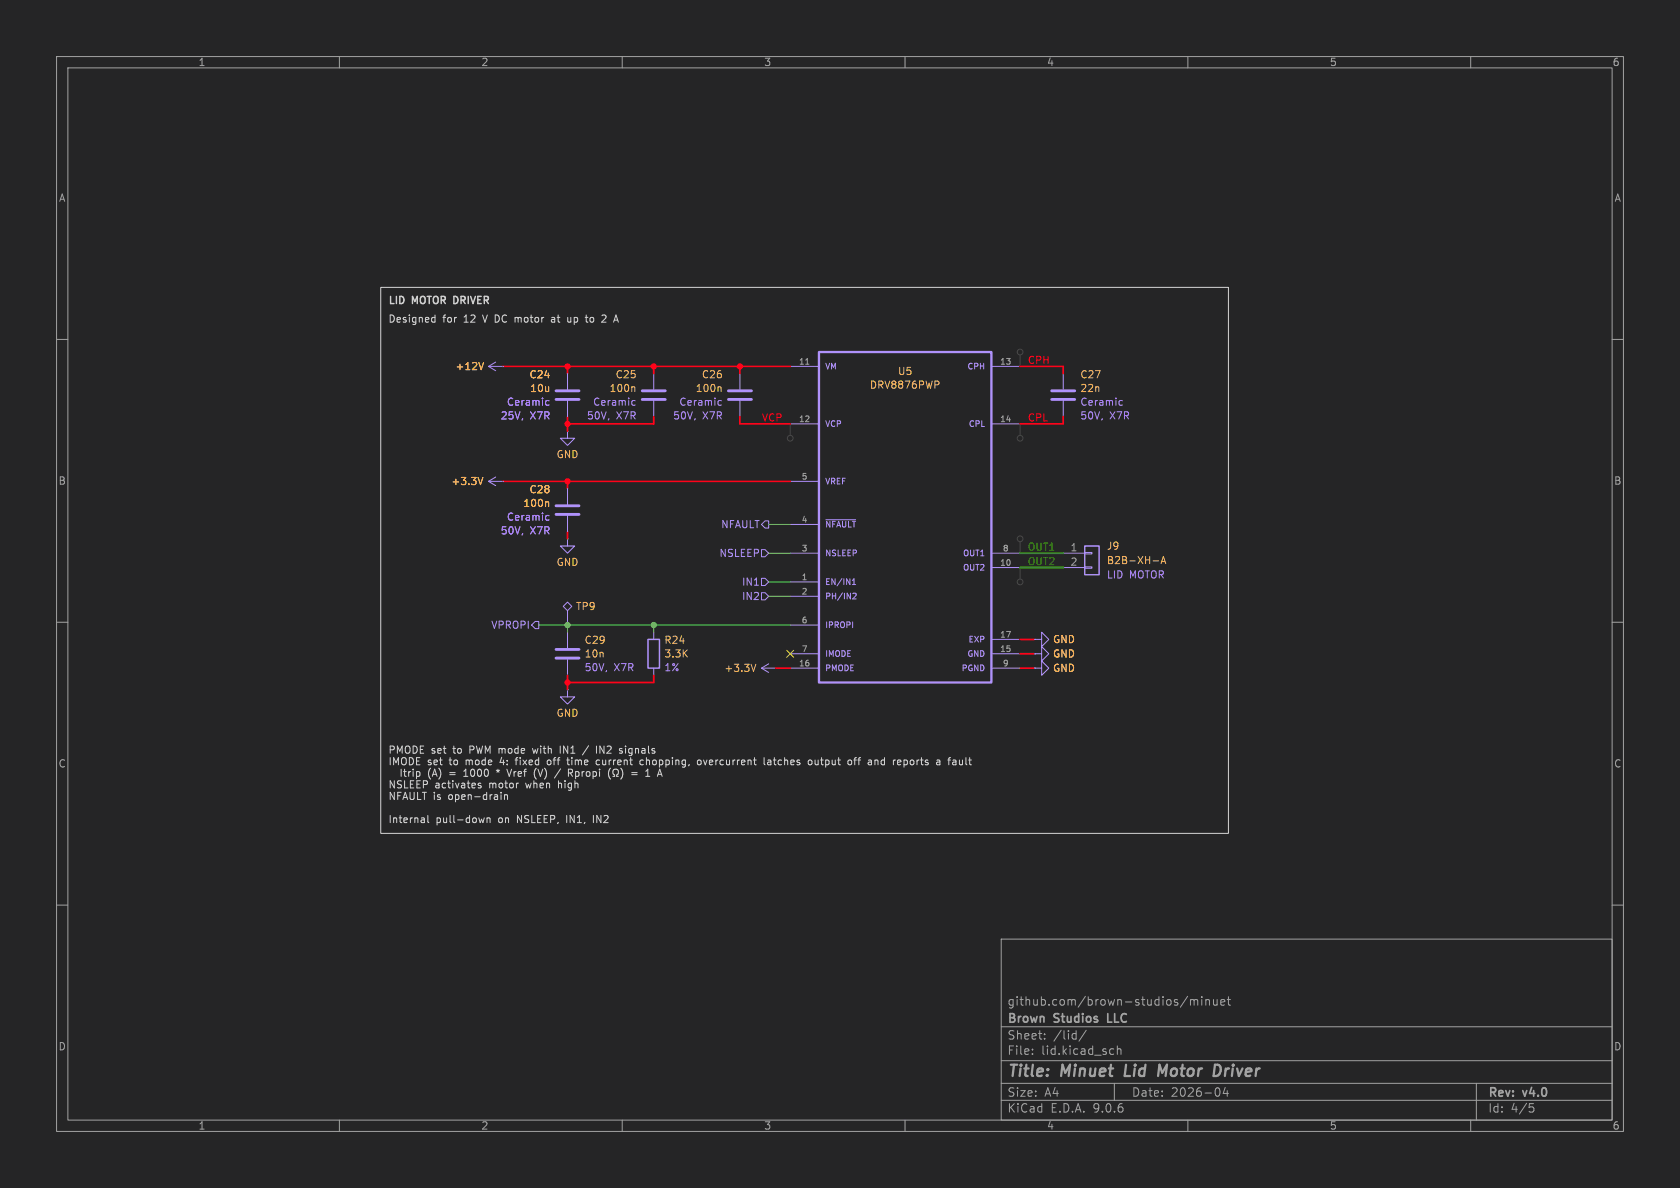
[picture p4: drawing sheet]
(kicad_sch
 (version 20250114)
 (generator "eeschema")
 (generator_version "9.0")
 (paper "A4")
 (title_block
  (title "Minuet Lid Motor Driver")
  (date "2026-04")
  (rev "v4.0")
  (company "Brown Studios LLC")
  (comment 1 "github.com/brown-studios/minuet"))
 (lib_symbols
  (symbol "Connector:TestPoint_Alt"
   (pin_numbers (hide yes))
   (pin_names
    (offset 0.762) (hide yes)) (exclude_from_sim no) (in_bom yes) (on_board yes)
   (property "Reference" "TP" (at 0 6.858 0) (effects (font (size 1.27 1.27))))
   (property "Value" "TestPoint_Alt" (at 0 5.08 0) (effects (font (size 1.27 1.27))))
   (property "Footprint" "" (at 5.08 0 0) (effects (font (size 1.27 1.27)) (hide yes)))
   (property "Datasheet" "~" (at 5.08 0 0) (effects (font (size 1.27 1.27)) (hide yes)))
   (property "Description" "test point (alternative shape)" (at 0 0 0) (effects (font (size 1.27 1.27)) (hide yes)))
   (symbol "TestPoint_Alt_0_1"
    (polyline (pts (xy 0 2.54) (xy -0.762 3.302) (xy 0 4.064) (xy 0.762 3.302) (xy 0 2.54)) (stroke (width 0) (type default)) (fill (type none))))
   (symbol "TestPoint_Alt_1_1"
    (pin passive line (at 0 0 90) (length 2.54) (name "1" (effects (font (size 1.27 1.27)))) (number "1" (effects (font (size 1.27 1.27))))))
   (embedded_fonts no))
  (symbol "Connector_Generic:Conn_01x02"
   (pin_names
    (offset 1.016) (hide yes)) (exclude_from_sim no) (in_bom yes) (on_board yes)
   (property "Reference" "J" (at 0 2.54 0) (effects (font (size 1.27 1.27))))
   (property "Value" "Conn_01x02" (at 0 -5.08 0) (effects (font (size 1.27 1.27))))
   (property "Footprint" "" (at 0 0 0) (effects (font (size 1.27 1.27)) (hide yes)))
   (property "Datasheet" "~" (at 0 0 0) (effects (font (size 1.27 1.27)) (hide yes)))
   (property "Description" "Generic connector, single row, 01x02, script generated (kicad-library-utils/schlib/autogen/connector/)" (at 0 0 0) (effects (font (size 1.27 1.27)) (hide yes)))
   (symbol "Conn_01x02_1_1"
    (rectangle (start -1.27 1.27) (end 1.27 -3.81) (stroke (width 0.254) (type default)) (fill (type background)))
    (rectangle (start -1.27 0.127) (end 0 -0.127) (stroke (width 0.1524) (type default)) (fill (type none)))
    (rectangle (start -1.27 -2.413) (end 0 -2.667) (stroke (width 0.1524) (type default)) (fill (type none)))
    (pin passive line (at -5.08 0 0) (length 3.81) (name "Pin_1" (effects (font (size 1.27 1.27)))) (number "1" (effects (font (size 1.27 1.27)))))
    (pin passive line (at -5.08 -2.54 0) (length 3.81) (name "Pin_2" (effects (font (size 1.27 1.27)))) (number "2" (effects (font (size 1.27 1.27))))))
   (embedded_fonts no))
  (symbol "DRV8876PWPR:DRV8876PWPR"
   (pin_names
    (offset 1.016)) (exclude_from_sim no) (in_bom yes) (on_board yes)
   (property "Reference" "U" (at -14.986 34.29 0) (effects (font (size 1.27 1.27)) (justify left bottom)))
   (property "Value" "DRV8876PWPR" (at -15.24 -29.4 0) (effects (font (size 1.27 1.27)) (justify left bottom)))
   (property "Footprint" "DRV8876PWPR:IC_DRV8876PWPR" (at 0 0 0) (effects (font (size 1.27 1.27)) (justify bottom) (hide yes)))
   (property "Datasheet" "" (at 0 0 0) (effects (font (size 1.27 1.27)) (hide yes)))
   (property "Description" "" (at 0 0 0) (effects (font (size 1.27 1.27)) (hide yes)))
   (property "PARTREV" "E" (at 0 0 0) (effects (font (size 1.27 1.27)) (justify bottom) (hide yes)))
   (property "STANDARD" "Manufacturer Recommendations" (at 0 0 0) (effects (font (size 1.27 1.27)) (justify bottom) (hide yes)))
   (property "PACKAGE" "HTSSOP-16 Texas Instruments" (at 0 0 0) (effects (font (size 1.27 1.27)) (justify bottom) (hide yes)))
   (property "MAXIMUM_PACKAGE_HEIGHT" "1.2mm" (at 0 0 0) (effects (font (size 1.27 1.27)) (justify bottom) (hide yes)))
   (property "MANUFACTURER" "Texas Instruments" (at 0 0 0) (effects (font (size 1.27 1.27)) (justify bottom) (hide yes)))
   (symbol "DRV8876PWPR_0_0"
    (rectangle (start -15.24 33.02) (end 15.24 -25.4) (stroke (width 0.41) (type default)) (fill (type background)))
    (pin power_in line (at -20.32 30.48 0) (length 5.08) (name "VM" (effects (font (size 1.016 1.016)))) (number "11" (effects (font (size 1.016 1.016)))))
    (pin power_out line (at -20.32 20.32 0) (length 5.08) (name "VCP" (effects (font (size 1.016 1.016)))) (number "12" (effects (font (size 1.016 1.016)))))
    (pin input line (at -20.32 10.16 0) (length 5.08) (name "VREF" (effects (font (size 1.016 1.016)))) (number "5" (effects (font (size 1.016 1.016)))))
    (pin output line (at -20.32 2.54 0) (length 5.08) (name "~{NFAULT}" (effects (font (size 1.016 1.016)))) (number "4" (effects (font (size 1.016 1.016)))))
    (pin input line (at -20.32 -2.54 0) (length 5.08) (name "NSLEEP" (effects (font (size 1.016 1.016)))) (number "3" (effects (font (size 1.016 1.016)))))
    (pin input line (at -20.32 -7.62 0) (length 5.08) (name "EN/IN1" (effects (font (size 1.016 1.016)))) (number "1" (effects (font (size 1.016 1.016)))))
    (pin input line (at -20.32 -10.16 0) (length 5.08) (name "PH/IN2" (effects (font (size 1.016 1.016)))) (number "2" (effects (font (size 1.016 1.016)))))
    (pin output line (at -20.32 -15.24 0) (length 5.08) (name "IPROPI" (effects (font (size 1.016 1.016)))) (number "6" (effects (font (size 1.016 1.016)))))
    (pin input line (at -20.32 -20.32 0) (length 5.08) (name "IMODE" (effects (font (size 1.016 1.016)))) (number "7" (effects (font (size 1.016 1.016)))))
    (pin input line (at -20.32 -22.86 0) (length 5.08) (name "PMODE" (effects (font (size 1.016 1.016)))) (number "16" (effects (font (size 1.016 1.016)))))
    (pin power_out line (at 20.32 30.48 180) (length 5.08) (name "CPH" (effects (font (size 1.016 1.016)))) (number "13" (effects (font (size 1.016 1.016)))))
    (pin power_out line (at 20.32 20.32 180) (length 5.08) (name "CPL" (effects (font (size 1.016 1.016)))) (number "14" (effects (font (size 1.016 1.016)))))
    (pin passive line (at 20.32 -17.78 180) (length 5.08) (name "EXP" (effects (font (size 1.016 1.016)))) (number "17" (effects (font (size 1.016 1.016)))))
    (pin power_in line (at 20.32 -20.32 180) (length 5.08) (name "GND" (effects (font (size 1.016 1.016)))) (number "15" (effects (font (size 1.016 1.016)))))
    (pin power_in line (at 20.32 -22.86 180) (length 5.08) (name "PGND" (effects (font (size 1.016 1.016)))) (number "9" (effects (font (size 1.016 1.016))))))
   (symbol "DRV8876PWPR_1_0"
    (pin power_out line (at 20.32 -2.54 180) (length 5.08) (name "OUT1" (effects (font (size 1.016 1.016)))) (number "8" (effects (font (size 1.016 1.016)))))
    (pin power_out line (at 20.32 -5.08 180) (length 5.08) (name "OUT2" (effects (font (size 1.016 1.016)))) (number "10" (effects (font (size 1.016 1.016))))))
   (embedded_fonts no))
  (symbol "Device:C"
   (pin_numbers (hide yes))
   (pin_names
    (offset 0.254)) (exclude_from_sim no) (in_bom yes) (on_board yes)
   (property "Reference" "C" (at 0.635 2.54 0) (effects (font (size 1.27 1.27)) (justify left)))
   (property "Value" "C" (at 0.635 -2.54 0) (effects (font (size 1.27 1.27)) (justify left)))
   (property "Footprint" "" (at 0.9652 -3.81 0) (effects (font (size 1.27 1.27)) (hide yes)))
   (property "Datasheet" "~" (at 0 0 0) (effects (font (size 1.27 1.27)) (hide yes)))
   (property "Description" "Unpolarized capacitor" (at 0 0 0) (effects (font (size 1.27 1.27)) (hide yes)))
   (symbol "C_0_1"
    (polyline (pts (xy -2.032 0.762) (xy 2.032 0.762)) (stroke (width 0.508) (type default)) (fill (type none)))
    (polyline (pts (xy -2.032 -0.762) (xy 2.032 -0.762)) (stroke (width 0.508) (type default)) (fill (type none))))
   (symbol "C_1_1"
    (pin passive line (at 0 3.81 270) (length 2.794) (name "~" (effects (font (size 1.27 1.27)))) (number "1" (effects (font (size 1.27 1.27)))))
    (pin passive line (at 0 -3.81 90) (length 2.794) (name "~" (effects (font (size 1.27 1.27)))) (number "2" (effects (font (size 1.27 1.27))))))
   (embedded_fonts no))
  (symbol "Device:R"
   (pin_numbers (hide yes))
   (pin_names
    (offset 0)) (exclude_from_sim no) (in_bom yes) (on_board yes)
   (property "Reference" "R" (at 2.032 0 90) (effects (font (size 1.27 1.27))))
   (property "Value" "R" (at 0 0 90) (effects (font (size 1.27 1.27))))
   (property "Footprint" "" (at -1.778 0 90) (effects (font (size 1.27 1.27)) (hide yes)))
   (property "Datasheet" "~" (at 0 0 0) (effects (font (size 1.27 1.27)) (hide yes)))
   (property "Description" "Resistor" (at 0 0 0) (effects (font (size 1.27 1.27)) (hide yes)))
   (symbol "R_0_1"
    (rectangle (start -1.016 -2.54) (end 1.016 2.54) (stroke (width 0.254) (type default)) (fill (type none))))
   (symbol "R_1_1"
    (pin passive line (at 0 3.81 270) (length 1.27) (name "~" (effects (font (size 1.27 1.27)))) (number "1" (effects (font (size 1.27 1.27)))))
    (pin passive line (at 0 -3.81 90) (length 1.27) (name "~" (effects (font (size 1.27 1.27)))) (number "2" (effects (font (size 1.27 1.27))))))
   (embedded_fonts no))
  (symbol "power:+12V"
   (power)
   (pin_numbers (hide yes))
   (pin_names
    (offset 0) (hide yes)) (exclude_from_sim no) (in_bom yes) (on_board yes)
   (property "Reference" "#PWR" (at 0 -3.81 0) (effects (font (size 1.27 1.27)) (hide yes)))
   (property "Value" "+12V" (at 0 3.556 0) (effects (font (size 1.27 1.27))))
   (property "Footprint" "" (at 0 0 0) (effects (font (size 1.27 1.27)) (hide yes)))
   (property "Datasheet" "" (at 0 0 0) (effects (font (size 1.27 1.27)) (hide yes)))
   (property "Description" "Power symbol creates a global label with name \"+12V\"" (at 0 0 0) (effects (font (size 1.27 1.27)) (hide yes)))
   (symbol "+12V_0_1"
    (polyline (pts (xy -0.762 1.27) (xy 0 2.54)) (stroke (width 0) (type default)) (fill (type none)))
    (polyline (pts (xy 0 2.54) (xy 0.762 1.27)) (stroke (width 0) (type default)) (fill (type none)))
    (polyline (pts (xy 0 0) (xy 0 2.54)) (stroke (width 0) (type default)) (fill (type none))))
   (symbol "+12V_1_1"
    (pin power_in line (at 0 0 90) (length 0) (name "~" (effects (font (size 1.27 1.27)))) (number "1" (effects (font (size 1.27 1.27))))))
   (embedded_fonts no))
  (symbol "power:+3.3V"
   (power)
   (pin_numbers (hide yes))
   (pin_names
    (offset 0) (hide yes)) (exclude_from_sim no) (in_bom yes) (on_board yes)
   (property "Reference" "#PWR" (at 0 -3.81 0) (effects (font (size 1.27 1.27)) (hide yes)))
   (property "Value" "+3.3V" (at 0 3.556 0) (effects (font (size 1.27 1.27))))
   (property "Footprint" "" (at 0 0 0) (effects (font (size 1.27 1.27)) (hide yes)))
   (property "Datasheet" "" (at 0 0 0) (effects (font (size 1.27 1.27)) (hide yes)))
   (property "Description" "Power symbol creates a global label with name \"+3.3V\"" (at 0 0 0) (effects (font (size 1.27 1.27)) (hide yes)))
   (symbol "+3.3V_0_1"
    (polyline (pts (xy -0.762 1.27) (xy 0 2.54)) (stroke (width 0) (type default)) (fill (type none)))
    (polyline (pts (xy 0 2.54) (xy 0.762 1.27)) (stroke (width 0) (type default)) (fill (type none)))
    (polyline (pts (xy 0 0) (xy 0 2.54)) (stroke (width 0) (type default)) (fill (type none))))
   (symbol "+3.3V_1_1"
    (pin power_in line (at 0 0 90) (length 0) (name "~" (effects (font (size 1.27 1.27)))) (number "1" (effects (font (size 1.27 1.27))))))
   (embedded_fonts no))
  (symbol "power:GND"
   (power)
   (pin_numbers (hide yes))
   (pin_names
    (offset 0) (hide yes)) (exclude_from_sim no) (in_bom yes) (on_board yes)
   (property "Reference" "#PWR" (at 0 -6.35 0) (effects (font (size 1.27 1.27)) (hide yes)))
   (property "Value" "GND" (at 0 -3.81 0) (effects (font (size 1.27 1.27))))
   (property "Footprint" "" (at 0 0 0) (effects (font (size 1.27 1.27)) (hide yes)))
   (property "Datasheet" "" (at 0 0 0) (effects (font (size 1.27 1.27)) (hide yes)))
   (property "Description" "Power symbol creates a global label with name \"GND\" , ground" (at 0 0 0) (effects (font (size 1.27 1.27)) (hide yes)))
   (symbol "GND_0_1"
    (polyline (pts (xy 0 0) (xy 0 -1.27) (xy 1.27 -1.27) (xy 0 -2.54) (xy -1.27 -1.27) (xy 0 -1.27)) (stroke (width 0) (type default)) (fill (type none))))
   (symbol "GND_1_1"
    (pin power_in line (at 0 0 270) (length 0) (name "~" (effects (font (size 1.27 1.27)))) (number "1" (effects (font (size 1.27 1.27))))))
   (embedded_fonts no)))
 (rectangle
  (start 67.31 50.8)
  (end 217.17 147.32)
  (stroke (width 0) (type default))
  (fill (type none)))
 (text "PMODE set to PWM mode with IN1 / IN2 signals\nIMODE set to mode 4: fixed off time current chopping, overcurrent latches output off and reports a fault\n  Itrip (A) = 1000 * Vref (V) / Rpropi (Ω) = 1 A\nNSLEEP activates motor when high\nNFAULT is open-drain\n\nInternal pull-down on NSLEEP, IN1, IN2"
  (exclude_from_sim no)
  (at 68.58 132.08 0)
  (effects (font (size 1.27 1.27)) (justify left top)))
 (text "Designed for 12 V DC motor at up to 2 A"
  (exclude_from_sim no)
  (at 68.58 55.88 0)
  (effects (font (size 1.27 1.27)) (justify left top)))
 (text "LID MOTOR DRIVER"
  (exclude_from_sim no)
  (at 68.58 53.34 0)
  (effects (font (size 1.27 1.27) (thickness 0.254)
    (bold yes)) (justify left)))
 (junction
  (at 100.33 64.77)
  (diameter 0)
  (color 0 0 0 0))
 (junction
  (at 115.57 64.77)
  (diameter 0)
  (color 0 0 0 0))
 (junction
  (at 100.33 74.93)
  (diameter 0)
  (color 0 0 0 0))
 (junction
  (at 100.33 85.09)
  (diameter 0)
  (color 0 0 0 0))
 (junction
  (at 100.33 120.65)
  (diameter 0)
  (color 0 0 0 0))
 (junction
  (at 100.33 110.49)
  (diameter 0)
  (color 0 0 0 0))
 (junction
  (at 130.81 64.77)
  (diameter 0)
  (color 0 0 0 0))
 (junction
  (at 115.57 110.49)
  (diameter 0)
  (color 0 0 0 0))
 (no_connect
  (at 139.7 115.57))
 (wire
  (pts (xy 115.57 64.77) (xy 115.57 66.04))
  (stroke (width 0) (type default)))
 (wire
  (pts (xy 180.34 74.93) (xy 187.96 74.93))
  (stroke (width 0) (type default)))
 (wire
  (pts (xy 180.34 115.57) (xy 182.88 115.57))
  (stroke (width 0) (type default)))
 (wire
  (pts (xy 137.16 118.11) (xy 139.7 118.11))
  (stroke (width 0) (type default)))
 (wire
  (pts (xy 130.81 66.04) (xy 130.81 64.77))
  (stroke (width 0) (type default)))
 (wire
  (pts (xy 100.33 119.38) (xy 100.33 120.65))
  (stroke (width 0) (type default)))
 (wire
  (pts (xy 135.89 105.41) (xy 139.7 105.41))
  (stroke (width 0) (type default)))
 (wire
  (pts (xy 180.34 113.03) (xy 182.88 113.03))
  (stroke (width 0) (type default)))
 (wire
  (pts (xy 100.33 110.49) (xy 95.25 110.49))
  (stroke (width 0) (type default)))
 (wire
  (pts (xy 115.57 110.49) (xy 100.33 110.49))
  (stroke (width 0) (type default)))
 (wire
  (pts (xy 180.34 118.11) (xy 182.88 118.11))
  (stroke (width 0) (type default)))
 (wire
  (pts (xy 180.34 64.77) (xy 187.96 64.77))
  (stroke (width 0) (type default)))
 (wire
  (pts (xy 187.96 66.04) (xy 187.96 64.77))
  (stroke (width 0) (type default)))
 (wire
  (pts (xy 130.81 64.77) (xy 139.7 64.77))
  (stroke (width 0) (type default)))
 (wire
  (pts (xy 88.9 85.09) (xy 100.33 85.09))
  (stroke (width 0) (type default)))
 (wire
  (pts (xy 115.57 119.38) (xy 115.57 120.65))
  (stroke (width 0) (type default)))
 (wire
  (pts (xy 100.33 73.66) (xy 100.33 74.93))
  (stroke (width 0) (type default)))
 (wire
  (pts (xy 100.33 74.93) (xy 100.33 76.2))
  (stroke (width 0) (type default)))
 (wire
  (pts (xy 180.34 100.33) (xy 187.96 100.33))
  (stroke (width 0) (type default)))
 (wire
  (pts (xy 135.89 97.79) (xy 139.7 97.79))
  (stroke (width 0) (type default)))
 (wire
  (pts (xy 100.33 74.93) (xy 115.57 74.93))
  (stroke (width 0) (type default)))
 (wire
  (pts (xy 115.57 64.77) (xy 130.81 64.77))
  (stroke (width 0) (type default)))
 (wire
  (pts (xy 115.57 110.49) (xy 139.7 110.49))
  (stroke (width 0) (type default)))
 (wire
  (pts (xy 100.33 93.98) (xy 100.33 95.25))
  (stroke (width 0) (type default)))
 (wire
  (pts (xy 187.96 73.66) (xy 187.96 74.93))
  (stroke (width 0) (type default)))
 (wire
  (pts (xy 100.33 120.65) (xy 100.33 121.92))
  (stroke (width 0) (type default)))
 (wire
  (pts (xy 130.81 73.66) (xy 130.81 74.93))
  (stroke (width 0) (type default)))
 (wire
  (pts (xy 100.33 64.77) (xy 100.33 66.04))
  (stroke (width 0) (type default)))
 (wire
  (pts (xy 135.89 102.87) (xy 139.7 102.87))
  (stroke (width 0) (type default)))
 (wire
  (pts (xy 88.9 64.77) (xy 100.33 64.77))
  (stroke (width 0) (type default)))
 (wire
  (pts (xy 115.57 74.93) (xy 115.57 73.66))
  (stroke (width 0) (type default)))
 (wire
  (pts (xy 100.33 85.09) (xy 139.7 85.09))
  (stroke (width 0) (type default)))
 (wire
  (pts (xy 115.57 120.65) (xy 100.33 120.65))
  (stroke (width 0) (type default)))
 (wire
  (pts (xy 115.57 110.49) (xy 115.57 111.76))
  (stroke (width 0) (type default)))
 (wire
  (pts (xy 100.33 64.77) (xy 115.57 64.77))
  (stroke (width 0) (type default)))
 (wire
  (pts (xy 135.89 92.71) (xy 139.7 92.71))
  (stroke (width 0) (type default)))
 (wire
  (pts (xy 130.81 74.93) (xy 139.7 74.93))
  (stroke (width 0) (type default)))
 (wire
  (pts (xy 100.33 110.49) (xy 100.33 111.76))
  (stroke (width 0) (type default)))
 (wire
  (pts (xy 100.33 85.09) (xy 100.33 86.36))
  (stroke (width 0) (type default)))
 (wire
  (pts (xy 180.34 97.79) (xy 187.96 97.79))
  (stroke (width 0) (type default)))
 (label "CPL"
  (at 181.61 74.93 0)
  (effects (font (size 1.27 1.27)) (justify left bottom)))
 (label "OUT2"
  (at 181.61 100.33 0)
  (effects (font (size 1.27 1.27)) (justify left bottom)))
 (label "VCP"
  (at 138.43 74.93 180)
  (effects (font (size 1.27 1.27)) (justify right bottom)))
 (label "OUT1"
  (at 181.61 97.79 0)
  (effects (font (size 1.27 1.27)) (justify left bottom)))
 (label "CPH"
  (at 181.61 64.77 0)
  (effects (font (size 1.27 1.27)) (justify left bottom)))
 (hierarchical_label "IN2"
  (shape input)
  (at 135.89 105.41 180)
  (effects (font (size 1.27 1.27)) (justify right)))
 (hierarchical_label "NFAULT"
  (shape output)
  (at 135.89 92.71 180)
  (effects (font (size 1.27 1.27)) (justify right)))
 (hierarchical_label "IN1"
  (shape input)
  (at 135.89 102.87 180)
  (effects (font (size 1.27 1.27)) (justify right)))
 (hierarchical_label "NSLEEP"
  (shape input)
  (at 135.89 97.79 180)
  (effects (font (size 1.27 1.27)) (justify right)))
 (hierarchical_label "VPROPI"
  (shape output)
  (at 95.25 110.49 180)
  (effects (font (size 1.27 1.27)) (justify right)))
 (netclass_flag ""
  (length 2.54)
  (shape round)
  (at 180.34 97.79 0)
  (fields_autoplaced yes)
  (effects (font (size 1.27 1.27)) (justify left bottom))
  (property "Netclass" "Power-2A" (at 181.0385 95.25 0) (effects (font (size 1.27 1.27)
    (italic yes)) (justify left) (hide yes))))
 (netclass_flag ""
  (length 2.54)
  (shape round)
  (at 180.34 100.33 180)
  (fields_autoplaced yes)
  (effects (font (size 1.27 1.27)) (justify right bottom))
  (property "Netclass" "Power-2A" (at 181.0385 102.87 0) (effects (font (size 1.27 1.27)
    (italic yes)) (justify left) (hide yes))))
 (netclass_flag ""
  (length 2.54)
  (shape round)
  (at 139.7 74.93 180)
  (fields_autoplaced yes)
  (effects (font (size 1.27 1.27)) (justify right bottom))
  (property "Netclass" "Power" (at 140.3985 77.47 0) (effects (font (size 1.27 1.27)
    (italic yes)) (justify left) (hide yes))))
 (netclass_flag ""
  (length 2.54)
  (shape round)
  (at 180.34 64.77 0)
  (fields_autoplaced yes)
  (effects (font (size 1.27 1.27)) (justify left bottom))
  (property "Netclass" "Power" (at 181.0385 62.23 0) (effects (font (size 1.27 1.27)
    (italic yes)) (justify left) (hide yes))))
 (netclass_flag ""
  (length 2.54)
  (shape round)
  (at 180.34 74.93 180)
  (fields_autoplaced yes)
  (effects (font (size 1.27 1.27)) (justify right bottom))
  (property "Netclass" "Power" (at 181.0385 77.47 0) (effects (font (size 1.27 1.27)
    (italic yes)) (justify left) (hide yes))))
 (symbol
  (lib_id "power:+3.3V")
  (at 137.16 118.11 90)
  (unit 1)
  (exclude_from_sim no)
  (in_bom yes)
  (on_board yes)
  (dnp no)
  (property "Reference" "#PWR061" (at 140.97 118.11 0) (effects (font (size 1.27 1.27)) (hide yes)))
  (property "Value" "+3.3V" (at 133.858 118.11 90) (effects (font (size 1.27 1.27)) (justify left)))
  (property "Footprint" "" (at 137.16 118.11 0) (effects (font (size 1.27 1.27)) (hide yes)))
  (property "Datasheet" "" (at 137.16 118.11 0) (effects (font (size 1.27 1.27)) (hide yes)))
  (property "Description" "Power symbol creates a global label with name \"+3.3V\"" (at 137.16 118.11 0) (effects (font (size 1.27 1.27)) (hide yes)))
  (pin "1"))
 (symbol
  (lib_id "power:GND")
  (at 100.33 95.25 0)
  (unit 1)
  (exclude_from_sim no)
  (in_bom yes)
  (on_board yes)
  (dnp no)
  (fields_autoplaced yes)
  (property "Reference" "#PWR058" (at 100.33 101.6 0) (effects (font (size 1.27 1.27)) (hide yes)))
  (property "Value" "GND" (at 100.33 99.3831 0) (effects (font (size 1.27 1.27))))
  (property "Footprint" "" (at 100.33 95.25 0) (effects (font (size 1.27 1.27)) (hide yes)))
  (property "Datasheet" "" (at 100.33 95.25 0) (effects (font (size 1.27 1.27)) (hide yes)))
  (property "Description" "Power symbol creates a global label with name \"GND\" , ground" (at 100.33 95.25 0) (effects (font (size 1.27 1.27)) (hide yes)))
  (pin "1"))
 (symbol
  (lib_id "Device:C")
  (at 115.57 69.85 0)
  (mirror y)
  (unit 1)
  (exclude_from_sim no)
  (in_bom yes)
  (on_board yes)
  (dnp no)
  (property "Reference" "C25" (at 112.649 66.2135 0) (effects (font (size 1.27 1.27)) (justify left)))
  (property "Value" "100n" (at 112.649 68.6378 0) (effects (font (size 1.27 1.27)) (justify left)))
  (property "Footprint" "Capacitor_SMD:C_0603_1608Metric" (at 114.6048 73.66 0) (effects (font (size 1.27 1.27)) (hide yes)))
  (property "Datasheet" "~" (at 115.57 69.85 0) (effects (font (size 1.27 1.27)) (hide yes)))
  (property "Description" "Unpolarized capacitor" (at 115.57 69.85 0) (effects (font (size 1.27 1.27)) (hide yes)))
  (property "Type" "Ceramic" (at 112.649 71.0621 0) (effects (font (size 1.27 1.27)) (justify left)))
  (property "Rating" "50V, X7R" (at 112.649 73.4864 0) (effects (font (size 1.27 1.27)) (justify left)))
  (property "LCSC" "C14663" (at 115.57 69.85 0) (effects (font (size 1.27 1.27)) (hide yes)))
  (pin "2")
  (pin "1"))
 (symbol
  (lib_id "power:GND")
  (at 182.88 115.57 90)
  (unit 1)
  (exclude_from_sim no)
  (in_bom yes)
  (on_board yes)
  (dnp no)
  (fields_autoplaced yes)
  (property "Reference" "#PWR060" (at 189.23 115.57 0) (effects (font (size 1.27 1.27)) (hide yes)))
  (property "Value" "GND" (at 186.055 115.57 90) (effects (font (size 1.27 1.27)) (justify right)))
  (property "Footprint" "" (at 182.88 115.57 0) (effects (font (size 1.27 1.27)) (hide yes)))
  (property "Datasheet" "" (at 182.88 115.57 0) (effects (font (size 1.27 1.27)) (hide yes)))
  (property "Description" "Power symbol creates a global label with name \"GND\" , ground" (at 182.88 115.57 0) (effects (font (size 1.27 1.27)) (hide yes)))
  (pin "1"))
 (symbol
  (lib_id "Connector:TestPoint_Alt")
  (at 100.33 110.49 0)
  (mirror y)
  (unit 1)
  (exclude_from_sim no)
  (in_bom no)
  (on_board yes)
  (dnp no)
  (fields_autoplaced yes)
  (property "Reference" "TP9" (at 101.727 107.188 0) (effects (font (size 1.27 1.27)) (justify right)))
  (property "Value" "TestPoint_Alt" (at 98.933 108.4001 0) (effects (font (size 1.27 1.27)) (justify left) (hide yes)))
  (property "Footprint" "TestPoint:TestPoint_Pad_D1.0mm" (at 95.25 110.49 0) (effects (font (size 1.27 1.27)) (hide yes)))
  (property "Datasheet" "~" (at 95.25 110.49 0) (effects (font (size 1.27 1.27)) (hide yes)))
  (property "Description" "test point (alternative shape)" (at 100.33 110.49 0) (effects (font (size 1.27 1.27)) (hide yes)))
  (pin "1"))
 (symbol
  (lib_id "Device:C")
  (at 187.96 69.85 0)
  (unit 1)
  (exclude_from_sim no)
  (in_bom yes)
  (on_board yes)
  (dnp no)
  (fields_autoplaced yes)
  (property "Reference" "C27" (at 190.881 66.2135 0) (effects (font (size 1.27 1.27)) (justify left)))
  (property "Value" "22n" (at 190.881 68.6378 0) (effects (font (size 1.27 1.27)) (justify left)))
  (property "Footprint" "Capacitor_SMD:C_0603_1608Metric" (at 188.9252 73.66 0) (effects (font (size 1.27 1.27)) (hide yes)))
  (property "Datasheet" "~" (at 187.96 69.85 0) (effects (font (size 1.27 1.27)) (hide yes)))
  (property "Description" "Unpolarized capacitor" (at 187.96 69.85 0) (effects (font (size 1.27 1.27)) (hide yes)))
  (property "Type" "Ceramic" (at 190.881 71.0621 0) (effects (font (size 1.27 1.27)) (justify left)))
  (property "Rating" "50V, X7R" (at 190.881 73.4864 0) (effects (font (size 1.27 1.27)) (justify left)))
  (property "LCSC" "C21122" (at 187.96 69.85 0) (effects (font (size 1.27 1.27)) (hide yes)))
  (pin "2")
  (pin "1"))
 (symbol
  (lib_id "Device:C")
  (at 130.81 69.85 0)
  (mirror y)
  (unit 1)
  (exclude_from_sim no)
  (in_bom yes)
  (on_board yes)
  (dnp no)
  (property "Reference" "C26" (at 127.889 66.2135 0) (effects (font (size 1.27 1.27)) (justify left)))
  (property "Value" "100n" (at 127.889 68.6378 0) (effects (font (size 1.27 1.27)) (justify left)))
  (property "Footprint" "Capacitor_SMD:C_0603_1608Metric" (at 129.8448 73.66 0) (effects (font (size 1.27 1.27)) (hide yes)))
  (property "Datasheet" "~" (at 130.81 69.85 0) (effects (font (size 1.27 1.27)) (hide yes)))
  (property "Description" "Unpolarized capacitor" (at 130.81 69.85 0) (effects (font (size 1.27 1.27)) (hide yes)))
  (property "Type" "Ceramic" (at 127.889 71.0621 0) (effects (font (size 1.27 1.27)) (justify left)))
  (property "Rating" "50V, X7R" (at 127.889 73.4864 0) (effects (font (size 1.27 1.27)) (justify left)))
  (property "LCSC" "C14663" (at 130.81 69.85 0) (effects (font (size 1.27 1.27)) (hide yes)))
  (pin "2")
  (pin "1"))
 (symbol
  (lib_id "Device:C")
  (at 100.33 90.17 0)
  (mirror y)
  (unit 1)
  (exclude_from_sim no)
  (in_bom yes)
  (on_board yes)
  (dnp no)
  (property "Reference" "C28" (at 97.409 86.5335 0) (effects (font (size 1.27 1.27)) (justify left)))
  (property "Value" "100n" (at 97.409 88.9578 0) (effects (font (size 1.27 1.27)) (justify left)))
  (property "Footprint" "Capacitor_SMD:C_0603_1608Metric" (at 99.3648 93.98 0) (effects (font (size 1.27 1.27)) (hide yes)))
  (property "Datasheet" "~" (at 100.33 90.17 0) (effects (font (size 1.27 1.27)) (hide yes)))
  (property "Description" "Unpolarized capacitor" (at 100.33 90.17 0) (effects (font (size 1.27 1.27)) (hide yes)))
  (property "Type" "Ceramic" (at 97.409 91.3821 0) (effects (font (size 1.27 1.27)) (justify left)))
  (property "Rating" "50V, X7R" (at 97.409 93.8064 0) (effects (font (size 1.27 1.27)) (justify left)))
  (property "LCSC" "C14663" (at 100.33 90.17 0) (effects (font (size 1.27 1.27)) (hide yes)))
  (pin "2")
  (pin "1"))
 (symbol
  (lib_id "power:GND")
  (at 100.33 76.2 0)
  (unit 1)
  (exclude_from_sim no)
  (in_bom yes)
  (on_board yes)
  (dnp no)
  (fields_autoplaced yes)
  (property "Reference" "#PWR056" (at 100.33 82.55 0) (effects (font (size 1.27 1.27)) (hide yes)))
  (property "Value" "GND" (at 100.33 80.3331 0) (effects (font (size 1.27 1.27))))
  (property "Footprint" "" (at 100.33 76.2 0) (effects (font (size 1.27 1.27)) (hide yes)))
  (property "Datasheet" "" (at 100.33 76.2 0) (effects (font (size 1.27 1.27)) (hide yes)))
  (property "Description" "Power symbol creates a global label with name \"GND\" , ground" (at 100.33 76.2 0) (effects (font (size 1.27 1.27)) (hide yes)))
  (pin "1"))
 (symbol
  (lib_id "power:+12V")
  (at 88.9 64.77 90)
  (unit 1)
  (exclude_from_sim no)
  (in_bom yes)
  (on_board yes)
  (dnp no)
  (fields_autoplaced yes)
  (property "Reference" "#PWR055" (at 92.71 64.77 0) (effects (font (size 1.27 1.27)) (hide yes)))
  (property "Value" "+12V" (at 85.725 64.77 90) (effects (font (size 1.27 1.27)) (justify left)))
  (property "Footprint" "" (at 88.9 64.77 0) (effects (font (size 1.27 1.27)) (hide yes)))
  (property "Datasheet" "" (at 88.9 64.77 0) (effects (font (size 1.27 1.27)) (hide yes)))
  (property "Description" "Power symbol creates a global label with name \"+12V\"" (at 88.9 64.77 0) (effects (font (size 1.27 1.27)) (hide yes)))
  (pin "1"))
 (symbol
  (lib_id "power:GND")
  (at 100.33 121.92 0)
  (unit 1)
  (exclude_from_sim no)
  (in_bom yes)
  (on_board yes)
  (dnp no)
  (fields_autoplaced yes)
  (property "Reference" "#PWR063" (at 100.33 128.27 0) (effects (font (size 1.27 1.27)) (hide yes)))
  (property "Value" "GND" (at 100.33 126.0531 0) (effects (font (size 1.27 1.27))))
  (property "Footprint" "" (at 100.33 121.92 0) (effects (font (size 1.27 1.27)) (hide yes)))
  (property "Datasheet" "" (at 100.33 121.92 0) (effects (font (size 1.27 1.27)) (hide yes)))
  (property "Description" "Power symbol creates a global label with name \"GND\" , ground" (at 100.33 121.92 0) (effects (font (size 1.27 1.27)) (hide yes)))
  (pin "1"))
 (symbol
  (lib_id "power:GND")
  (at 182.88 118.11 90)
  (unit 1)
  (exclude_from_sim no)
  (in_bom yes)
  (on_board yes)
  (dnp no)
  (fields_autoplaced yes)
  (property "Reference" "#PWR062" (at 189.23 118.11 0) (effects (font (size 1.27 1.27)) (hide yes)))
  (property "Value" "GND" (at 186.055 118.11 90) (effects (font (size 1.27 1.27)) (justify right)))
  (property "Footprint" "" (at 182.88 118.11 0) (effects (font (size 1.27 1.27)) (hide yes)))
  (property "Datasheet" "" (at 182.88 118.11 0) (effects (font (size 1.27 1.27)) (hide yes)))
  (property "Description" "Power symbol creates a global label with name \"GND\" , ground" (at 182.88 118.11 0) (effects (font (size 1.27 1.27)) (hide yes)))
  (pin "1"))
 (symbol
  (lib_id "power:GND")
  (at 182.88 113.03 90)
  (unit 1)
  (exclude_from_sim no)
  (in_bom yes)
  (on_board yes)
  (dnp no)
  (fields_autoplaced yes)
  (property "Reference" "#PWR059" (at 189.23 113.03 0) (effects (font (size 1.27 1.27)) (hide yes)))
  (property "Value" "GND" (at 186.055 113.03 90) (effects (font (size 1.27 1.27)) (justify right)))
  (property "Footprint" "" (at 182.88 113.03 0) (effects (font (size 1.27 1.27)) (hide yes)))
  (property "Datasheet" "" (at 182.88 113.03 0) (effects (font (size 1.27 1.27)) (hide yes)))
  (property "Description" "Power symbol creates a global label with name \"GND\" , ground" (at 182.88 113.03 0) (effects (font (size 1.27 1.27)) (hide yes)))
  (pin "1"))
 (symbol
  (lib_id "Device:R")
  (at 115.57 115.57 0)
  (mirror y)
  (unit 1)
  (exclude_from_sim no)
  (in_bom yes)
  (on_board yes)
  (dnp no)
  (property "Reference" "R24" (at 117.348 113.1457 0) (effects (font (size 1.27 1.27)) (justify right)))
  (property "Value" "3.3K" (at 117.348 115.57 0) (effects (font (size 1.27 1.27)) (justify right)))
  (property "Footprint" "Resistor_SMD:R_0603_1608Metric" (at 117.348 115.57 90) (effects (font (size 1.27 1.27)) (hide yes)))
  (property "Datasheet" "~" (at 115.57 115.57 0) (effects (font (size 1.27 1.27)) (hide yes)))
  (property "Description" "Resistor" (at 115.57 115.57 0) (effects (font (size 1.27 1.27)) (hide yes)))
  (property "Rating" "1%" (at 117.348 117.9943 0) (effects (font (size 1.27 1.27)) (justify right)))
  (property "LCSC" "C22978" (at 115.57 115.57 0) (effects (font (size 1.27 1.27)) (hide yes)))
  (pin "1")
  (pin "2"))
 (symbol
  (lib_id "power:+3.3V")
  (at 88.9 85.09 90)
  (unit 1)
  (exclude_from_sim no)
  (in_bom yes)
  (on_board yes)
  (dnp no)
  (property "Reference" "#PWR057" (at 92.71 85.09 0) (effects (font (size 1.27 1.27)) (hide yes)))
  (property "Value" "+3.3V" (at 85.598 85.09 90) (effects (font (size 1.27 1.27)) (justify left)))
  (property "Footprint" "" (at 88.9 85.09 0) (effects (font (size 1.27 1.27)) (hide yes)))
  (property "Datasheet" "" (at 88.9 85.09 0) (effects (font (size 1.27 1.27)) (hide yes)))
  (property "Description" "Power symbol creates a global label with name \"+3.3V\"" (at 88.9 85.09 0) (effects (font (size 1.27 1.27)) (hide yes)))
  (pin "1"))
 (symbol
  (lib_id "Device:C")
  (at 100.33 69.85 0)
  (mirror y)
  (unit 1)
  (exclude_from_sim no)
  (in_bom yes)
  (on_board yes)
  (dnp no)
  (property "Reference" "C24" (at 97.409 66.2135 0) (effects (font (size 1.27 1.27)) (justify left)))
  (property "Value" "10u" (at 97.409 68.6378 0) (effects (font (size 1.27 1.27)) (justify left)))
  (property "Footprint" "Capacitor_SMD:C_1210_3225Metric" (at 99.3648 73.66 0) (effects (font (size 1.27 1.27)) (hide yes)))
  (property "Datasheet" "https://product.samsungsem.com/mlcc/CL32B106KAJNNN.do" (at 100.33 69.85 0) (effects (font (size 1.27 1.27)) (hide yes)))
  (property "Description" "Unpolarized capacitor" (at 100.33 69.85 0) (effects (font (size 1.27 1.27)) (hide yes)))
  (property "Type" "Ceramic" (at 97.409 71.0621 0) (effects (font (size 1.27 1.27)) (justify left)))
  (property "Rating" "25V, X7R" (at 97.409 73.4864 0) (effects (font (size 1.27 1.27)) (justify left)))
  (property "LCSC" "C39232" (at 100.33 69.85 0) (effects (font (size 1.27 1.27)) (hide yes)))
  (property "Package" "" (at 100.33 69.85 0) (effects (font (size 1.27 1.27)) (hide yes)))
  (property "Part" "CL32B106KAJNNNE" (at 100.33 69.85 0) (effects (font (size 1.27 1.27)) (hide yes)))
  (pin "1")
  (pin "2"))
 (symbol
  (lib_id "DRV8876PWPR:DRV8876PWPR")
  (at 160.02 95.25 0)
  (unit 1)
  (exclude_from_sim no)
  (in_bom yes)
  (on_board yes)
  (dnp no)
  (property "Reference" "U5" (at 160.02 65.6275 0) (effects (font (size 1.27 1.27))))
  (property "Value" "DRV8876PWP" (at 160.02 68.0518 0) (effects (font (size 1.27 1.27))))
  (property "Footprint" "DRV8876PWPR:IC_DRV8876PWPR" (at 160.02 95.25 0) (effects (font (size 1.27 1.27)) (justify bottom) (hide yes)))
  (property "Datasheet" "https://www.ti.com/lit/ds/symlink/drv8876.pdf" (at 160.02 95.25 0) (effects (font (size 1.27 1.27)) (hide yes)))
  (property "Description" "" (at 160.02 95.25 0) (effects (font (size 1.27 1.27)) (hide yes)))
  (property "LCSC" "C575551" (at 160.02 95.25 0) (effects (font (size 1.27 1.27)) (hide yes)))
  (property "FT Rotation Offset" "270" (at 160.02 95.25 0) (effects (font (size 1.27 1.27)) (hide yes)))
  (property "PARTREV" "E" (at 160.02 95.25 0) (effects (font (size 1.27 1.27)) (justify bottom) (hide yes)))
  (property "STANDARD" "Manufacturer Recommendations" (at 160.02 95.25 0) (effects (font (size 1.27 1.27)) (justify bottom) (hide yes)))
  (property "PACKAGE" "HTSSOP-16 Texas Instruments" (at 160.02 95.25 0) (effects (font (size 1.27 1.27)) (justify bottom) (hide yes)))
  (property "MAXIMUM_PACKAGE_HEIGHT" "1.2mm" (at 160.02 95.25 0) (effects (font (size 1.27 1.27)) (justify bottom) (hide yes)))
  (property "MANUFACTURER" "Texas Instruments" (at 160.02 95.25 0) (effects (font (size 1.27 1.27)) (justify bottom) (hide yes)))
  (pin "17")
  (pin "2")
  (pin "11")
  (pin "12")
  (pin "3")
  (pin "4")
  (pin "5")
  (pin "9")
  (pin "8")
  (pin "1")
  (pin "7")
  (pin "15")
  (pin "16")
  (pin "6")
  (pin "10")
  (pin "14")
  (pin "13"))
 (symbol
  (lib_id "Connector_Generic:Conn_01x02")
  (at 193.04 97.79 0)
  (unit 1)
  (exclude_from_sim no)
  (in_bom yes)
  (on_board yes)
  (dnp no)
  (property "Reference" "J9" (at 195.58 96.52 0) (effects (font (size 1.27 1.27)) (justify left)))
  (property "Value" "B2B-XH-A" (at 195.58 99.06 0) (effects (font (size 1.27 1.27)) (justify left)))
  (property "Footprint" "Connector_JST:JST_XH_B2B-XH-A_1x02_P2.50mm_Vertical" (at 193.04 97.79 0) (effects (font (size 1.27 1.27)) (hide yes)))
  (property "Datasheet" "~" (at 193.04 97.79 0) (effects (font (size 1.27 1.27)) (hide yes)))
  (property "Description" "Generic connector, single row, 01x02, script generated (kicad-library-utils/schlib/autogen/connector/)" (at 193.04 97.79 0) (effects (font (size 1.27 1.27)) (hide yes)))
  (property "Label" "LID MOTOR" (at 195.58 101.6 0) (effects (font (size 1.27 1.27)) (justify left)))
  (property "LCSC" "C158012" (at 193.04 97.79 0) (effects (font (size 1.27 1.27)) (hide yes)))
  (property "FT Rotation Offset" "180" (at 193.04 97.79 0) (effects (font (size 1.27 1.27)) (hide yes)))
  (pin "1")
  (pin "2"))
 (symbol
  (lib_id "Device:C")
  (at 100.33 115.57 0)
  (mirror y)
  (unit 1)
  (exclude_from_sim no)
  (in_bom yes)
  (on_board yes)
  (dnp no)
  (property "Reference" "C29" (at 103.251 113.1457 0) (effects (font (size 1.27 1.27)) (justify right)))
  (property "Value" "10n" (at 103.251 115.57 0) (effects (font (size 1.27 1.27)) (justify right)))
  (property "Footprint" "Capacitor_SMD:C_0603_1608Metric" (at 99.3648 119.38 0) (effects (font (size 1.27 1.27)) (hide yes)))
  (property "Datasheet" "~" (at 100.33 115.57 0) (effects (font (size 1.27 1.27)) (hide yes)))
  (property "Description" "Unpolarized capacitor" (at 100.33 115.57 0) (effects (font (size 1.27 1.27)) (hide yes)))
  (property "Type" "Ceramic" (at 97.409 116.7821 0) (effects (font (size 1.27 1.27)) (justify left) (hide yes)))
  (property "Rating" "50V, X7R" (at 103.251 117.9943 0) (effects (font (size 1.27 1.27)) (justify right)))
  (property "LCSC" "C57112" (at 100.33 115.57 0) (effects (font (size 1.27 1.27)) (hide yes)))
  (pin "2")
  (pin "1")))
